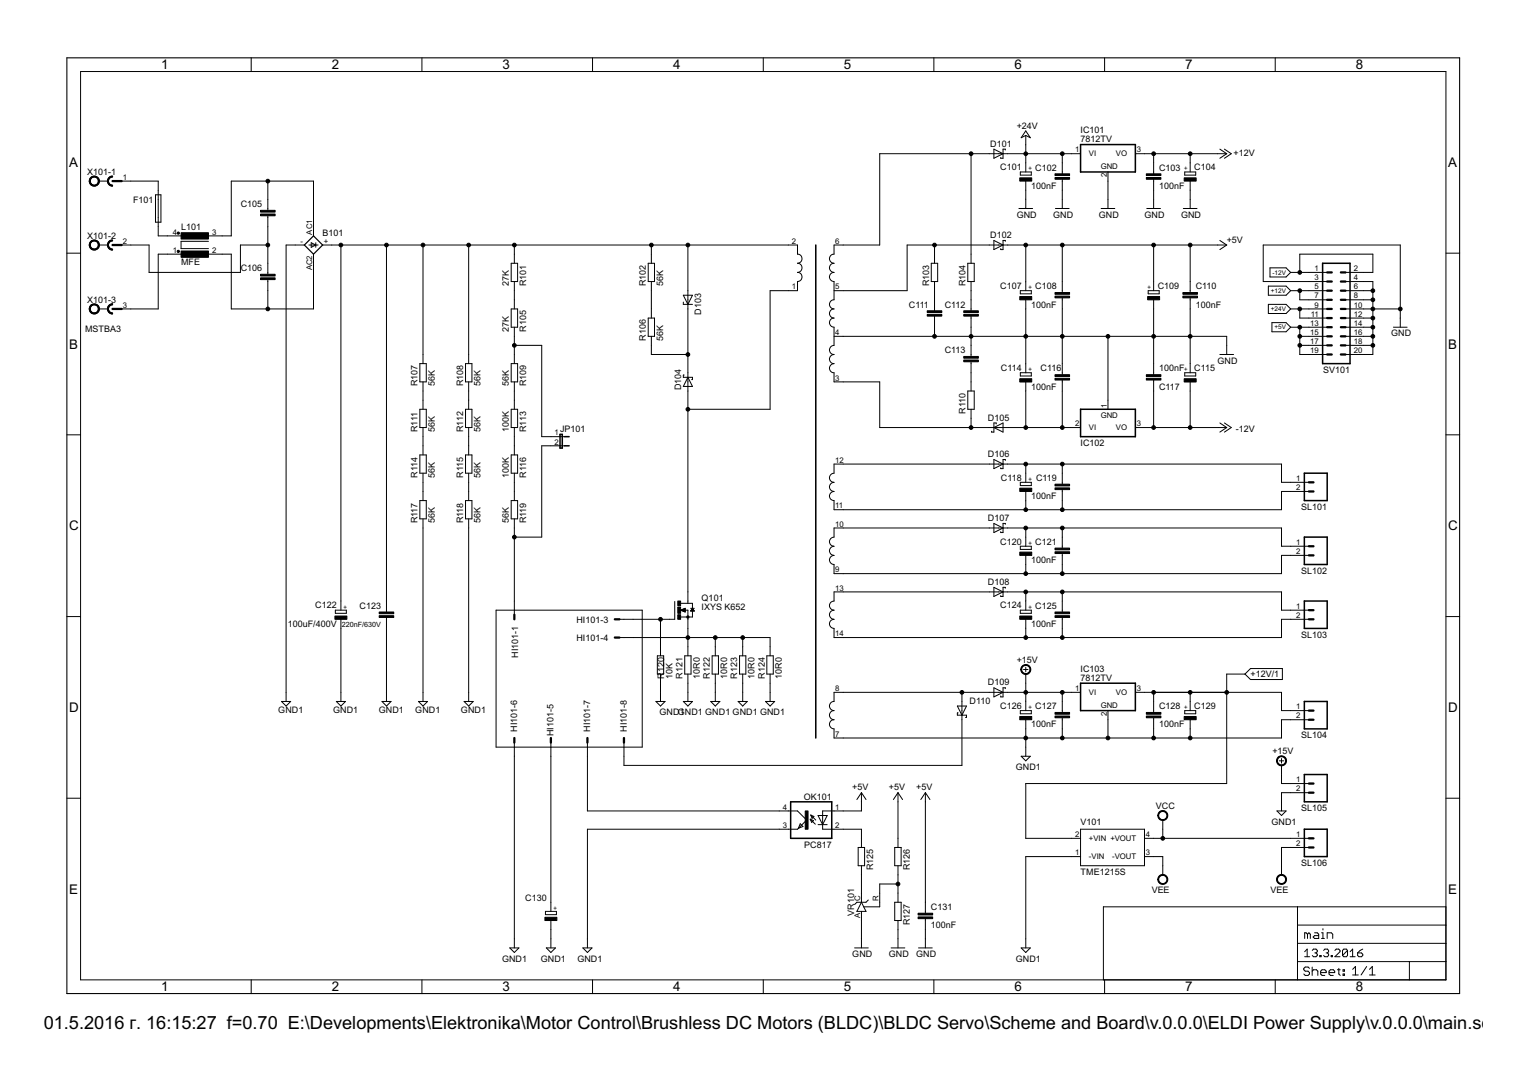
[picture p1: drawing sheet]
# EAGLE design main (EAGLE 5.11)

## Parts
B101  KBU  [KBU]
C101  CPOL-EUE3.5-10  [E3,5-10]
C102  100nF  C-EUC1206  [C1206]
C103  100nF  C-EUC1206  [C1206]
C104  CPOL-EUE3.5-10  [E3,5-10]
C105  C-EU102-054X133  [C102-054X133]
C106  C-EU102-054X133  [C102-054X133]
C107  CPOL-EUE3.5-10  [E3,5-10]
C108  100nF  C-EUC1206  [C1206]
C109  CPOL-EUE3.5-10  [E3,5-10]
C110  100nF  C-EUC1206  [C1206]
C111  C-EUC1206  [C1206]
C112  C-EUC1206  [C1206]
C113  C-EUC1206  [C1206]
C114  CPOL-EUE3.5-10  [E3,5-10]
C115  CPOL-EUE3.5-10  [E3,5-10]
C116  100nF  C-EUC1206  [C1206]
C117  100nF  C-EUC1206  [C1206]
C118  CPOL-EUE3.5-8  [E3,5-8]
C119  100nF  C-EUC1206  [C1206]
C120  CPOL-EUE3.5-8  [E3,5-8]
C121  100nF  C-EUC1206  [C1206]
C122  100uF/400V  CPOL-EUE10-25  [EB25D]
C123  220nF/630V  C-EU225-062X268  [C225-062X268]
C124  CPOL-EUE3.5-8  [E3,5-8]
C125  100nF  C-EUC1206  [C1206]
C126  CPOL-EUE3.5-8  [E3,5-8]
C127  100nF  C-EUC1206  [C1206]
C128  100nF  C-EUC1206  [C1206]
C129  CPOL-EUE3.5-8  [E3,5-8]
C130  CPOL-EUE3.5-8  [E3,5-8]
C131  100nF  C-EUC1206  [C1206]
D101  SCHOTTKY-DIODESMD  [SMB]
D102  SCHOTTKY-DIODESMD  [SMB]
D103  ZENER-DIODESMB  [SMB]
D104  SCHOTTKY-DIODESMD  [SMB]
D105  SCHOTTKY-DIODESMD  [SMB]
D106  SCHOTTKY-DIODESMD  [SMB]
D107  SCHOTTKY-DIODESMD  [SMB]
D108  SCHOTTKY-DIODESMD  [SMB]
D109  SCHOTTKY-DIODESMD  [SMB]
D110  SCHOTTKY-DIODESMD  [SMB]
F101  GSH15  [GSH15]
HI101  M08S  [08P]
IC101  7812TV  [TO220V]
IC102  7912T  [TO220H]
IC103  7812TV  7805TV  [TO220V]
JP101  JP1E  [JP1]
L101  MFE  [MFE]
OK101  PC817  [DIL04]
Q101  IXYS K652  IRF3704S  [D2PACK]
R101  27K  R-EU_R1206  [R1206]
R102  56K  R-EU_R1206  [R1206]
R103  R-EU_R1206  [R1206]
R104  R-EU_R1206  [R1206]
R105  27K  R-EU_R1206  [R1206]
R106  56K  R-EU_R1206  [R1206]
R107  56K  R-EU_R1206  [R1206]
R108  56K  R-EU_R1206  [R1206]
R109  56K  R-EU_R1206  [R1206]
R110  R-EU_R1206  [R1206]
R111  56K  R-EU_R1206  [R1206]
R112  56K  R-EU_R1206  [R1206]
R113  100K  R-EU_R1206  [R1206]
R114  56K  R-EU_R1206  [R1206]
R115  56K  R-EU_R1206  [R1206]
R116  100K  R-EU_R1206  [R1206]
R117  56K  R-EU_R1206  [R1206]
R118  56K  R-EU_R1206  [R1206]
R119  56K  R-EU_R1206  [R1206]
R120  10K  R-EU_R1206  [R1206]
R121  10R0  R-EU_R1206  [R1206]
R122  10R0  R-EU_R1206  [R1206]
R123  10R0  R-EU_R1206  [R1206]
R124  10R0  R-EU_R1206  [R1206]
R125  R-EU_R1206  [R1206]
R126  R-EU_R1206  [R1206]
R127  R-EU_R1206  [R1206]
SL101  M02  [02P]
SL102  M02  [02P]
SL103  M02  [02P]
SL104  M02  [02P]
SL105  M02  [02P]
SL106  M02  [02P]
SV101  ML20  [ML20]
TR101  ELDI-BF  [ELDI-BF]
V101  TME1215S  [TME]
VR101  TL431CLP  [TO92-CLP]
X101  MSTBA3  [MSTBA3]

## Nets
+5V: C107.+ C108.1 C109.+ C110.1 C131.1 D102.C OK101.1(A) R126.2 SV101.13 SV101.15 SV101.17 SV101.19
+12V: C103.1 C104.+ IC101.3(VO) SV101.5 SV101.7
+12V/1: C128.1 C129.+ IC103.3(VO) SL104.1 V101.2(+VIN)
+15V: C126.+ C127.1 D109.C IC103.1(VI) SL105.1
+24V: C101.+ C102.1 D101.C IC101.1(VI) SV101.9 SV101.11
-12V: C115.- C117.1 IC102.3(VO) SV101.1 SV101.2
GND: C101.- C102.2 C103.2 C104.- C107.- C108.2 C109.- C110.2 C111.2 C112.2 C113.1 C114.+ C115.+ C116.2 C117.2 C131.2 IC101.2(GND) IC102.1(GND) R127.1 SV101.3 SV101.4 SV101.6 SV101.8 SV101.10 SV101.12 SV101.14 SV101.16 SV101.18 SV101.20 TR101.4 VR101.A
GND1: B101.- C122.- C123.2 C126.- C127.2 C128.2 C129.- C130.- HI101.6 IC103.2(GND) OK101.3(EMIT) R117.1 R118.1 R120.1 R121.1 R122.1 R123.1 R124.1 SL104.2 SL105.2 TR101.7 V101.1(-VIN)
N$1: F101.1 X101.1
N$2: F101.2 L101.4
N$3: L101.1 X101.3
N$4: B101.+ C122.+ C123.1 D103.A R101.2 R102.2 R107.2 R108.2 TR101.2
N$9: C114.- C116.1 D105.A IC102.2(VI)
N$10: D105.C R110.1 TR101.3
N$11: D101.A R104.2 TR101.6
N$12: R114.1 R117.2
N$13: D102.A R103.2 TR101.5
N$14: B101.AC2 C106.2 L101.2
N$15: B101.AC1 C105.1 L101.3
N$16: C113.2 R110.2
N$17: C111.1 R103.1
N$18: C112.1 R104.1
N$19: HI101.4 Q101.3(S) R121.2 R122.2 R123.2 R124.2
N$20: HI101.3 Q101.1(G) R120.2
N$21: D104.A Q101.2(D) TR101.1
N$22: D103.C D104.C R106.1
N$23: C105.2 C106.1 X101.2
N$24: R102.1 R106.2
N$25: D109.A D110.A TR101.8
N$26: D108.A TR101.13
N$27: D106.A TR101.12
N$28: R111.1 R114.2
N$30: D110.C HI101.8
N$32: D107.A TR101.10
N$33: R125.1 VR101.C
N$34: OK101.2(C) R125.2
N$35: R126.1 R127.2 VR101.R
N$36: JP101.1 R105.1 R109.2
N$37: HI101.7 OK101.4(COL)
N$38: R107.1 R111.2
N$39: R113.1 R116.2
N$40: R116.1 R119.2
N$41: R109.1 R113.2
N$42: HI101.1 JP101.2 R119.1
N$43: R101.1 R105.2
N$61: R108.1 R112.2
N$62: R112.1 R115.2
N$63: R115.1 R118.2
N$64: C130.+ HI101.5
U+: C118.+ C119.1 D106.C SL101.1
U_GND: C118.- C119.2 SL101.2 TR101.11
V+: C120.+ C121.1 D107.C SL102.1
V_GND: C120.- C121.2 SL102.2 TR101.9
VCC: SL106.1 V101.4(+VOUT)
VEE: SL106.2 V101.3(-VOUT)
W+: C124.+ C125.1 D108.C SL103.1
W_GND: C124.- C125.2 SL103.2 TR101.14
Unconnected: HI101.2
